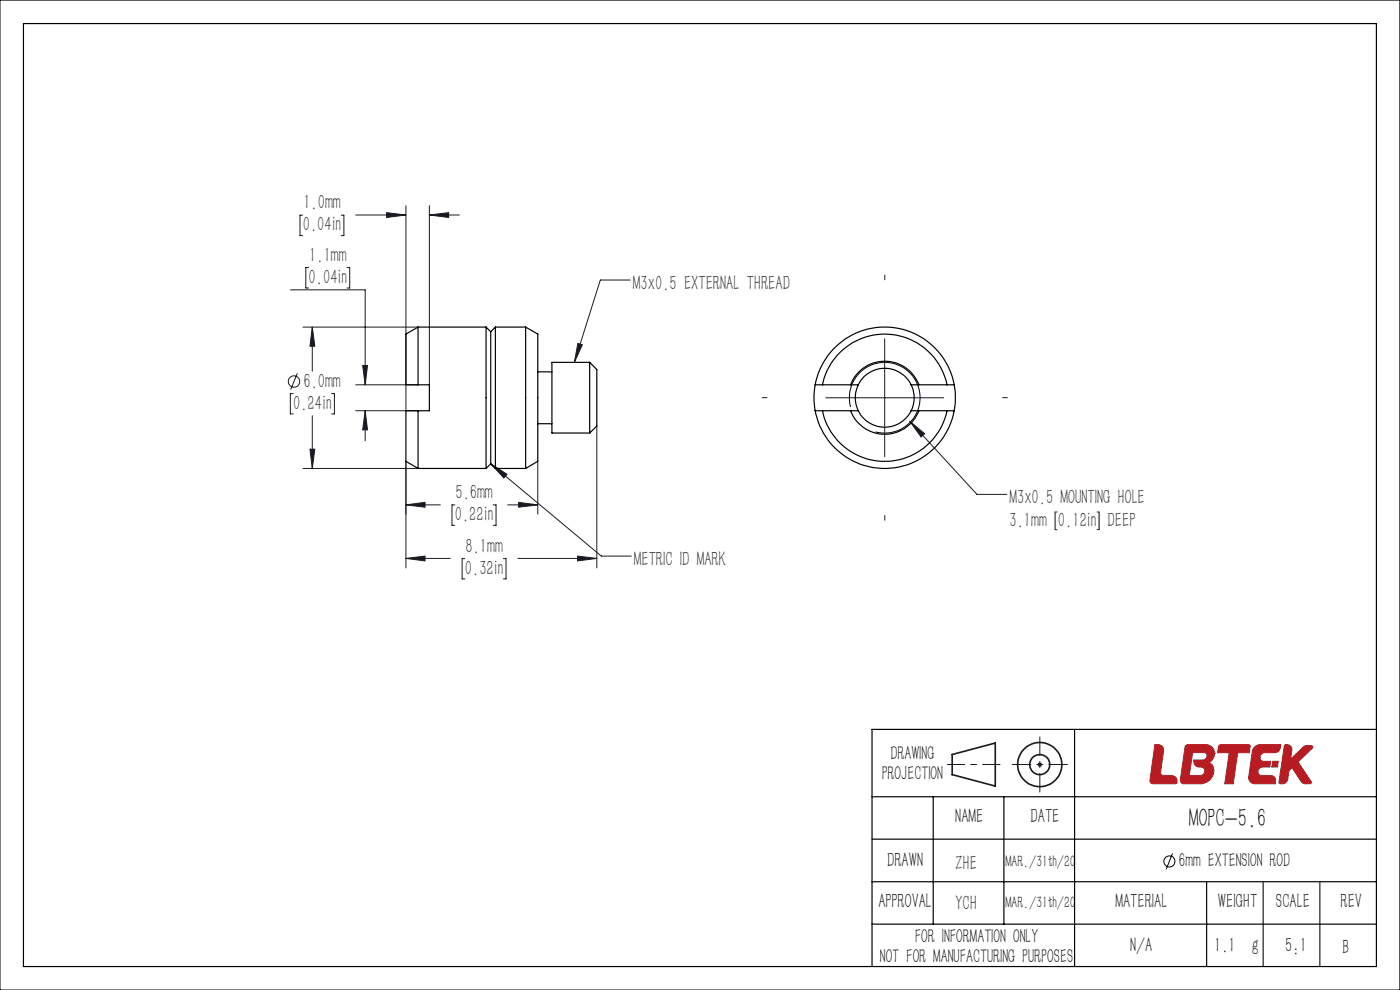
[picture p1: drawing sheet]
<svg xmlns="http://www.w3.org/2000/svg" width="297mm" height="210mm" viewBox="0 0 297 210" stroke-linecap="round" stroke-linejoin="round" font-family="sans-serif">
<path d="M220.1 162.2h1M220.2 161.8l.7 .8M220.6 161.7v1M220.9 161.8l-.7 .8" fill="none" stroke="#191924" stroke-width=".21"/>
<g fill="none" stroke="#191924" stroke-width=".35">
<path d="M202 160l9.1-2.4v9.1l-9.1-2.4z"/>
<circle cx="220.6" cy="162.2" r="4.7"/>
<circle cx="220.6" cy="162.2" r="2.13"/>
</g>
<g fill="none" stroke="#a72b30" stroke-width=".21">
<path d="M245 158h1.1a1.17 1.17 0 0 1 .7 1.3l-.6 4.5a.59 .59 0 0 0 .6 .7h1.8l.8 .3 .3 .6v.6l-.3 .3h-4.7l-.5-.2-.2-.3zM251.5 158.2l.4-.2h3.9a1.99 1.99 0 0 1 1.9 1.6 1.99 1.99 0 0 1-1.1 2.1l-.1 .1 .1 .1a1.91 1.91 0 0 1 .8 2.4 2.88 2.88 0 0 1-2.8 2h-3.5a.73 .73 0 0 1-.7-.9zM257.7 159.8h.1M258.6 158.1l.3-.1h6.1l.3 .2-.3 1.5h-2.4l-1 6.6h-1.8l1-6.6h-2.5zM272.6 158a1.08 1.08 0 0 1 1.5 1.1l-.3 1.9 2.8-2.6 .4-.2h1.3a.28 .28 0 0 1 .2 .2 .28 .28 0 0 1-.1 .3l-3 2.9 2.8 4.2v.3l-.2 .2h-1.2l-.5-.2-2.2-3.2-.7 .6-.2 1.8a1.27 1.27 0 0 1-1.6 1l-.3-.4 1.2-7.7zM255.6 163.6h.1M256 160.4a.65 .65 0 0 0-.6-.8h-2.4l-.7 4.9h2.4a.99 .99 0 0 0 .9-.9M256 160.4a.91 .91 0 0 1-.9 .8h-1.8a1.3 1.3 0 0 0 .5 1.4l1 .1a.8 .8 0 0 1 .8 .9M256 160.4h.1M266.8 163.8h.1M267.3 160.7a1.08 1.08 0 0 1 1-1h2.1a1.23 1.23 0 0 0 1.2-1.1l.1-.6h-4.3a1.68 1.68 0 0 0-1.7 1.4l-.8 5.4a1.31 1.31 0 0 0 1.3 1.5h4.3l.1-.7a1 1 0 0 0-1-1.1h-2a.72 .72 0 0 1-.8-.7M267.3 160.7a.77 .77 0 0 0 .7 .8h1.6l-.2 1.2h-1.5a1.08 1.08 0 0 0-1.1 1.1"/>
<path d="M267.3 160.7h.1M270 161.5h1.2l-.2 1.2h-1.2z"/>
</g>
<path d="M0 0h297v210h-297z" fill="none" stroke="#000" stroke-width=".21"/>
<path d="M5 5h287v200h-287zM228 154.7v50.3M292 154.7h-107v50.3M185 178h107M185 169h107M198 169v27M213 169v27M185 196h107M185 187h107M256 187v18" fill="none" stroke="#000" stroke-width=".25"/>
<path d="M201 162.2h11.1" fill="none" stroke="#191924" stroke-width=".21" stroke-dasharray="30.5 1.3 1.3 1.3" stroke-dashoffset="26.8"/>
<path d="M220.6 156.3v11.7M214.7 162.2h11.7" fill="none" stroke="#191924" stroke-width=".21" stroke-dasharray="30.5 1.3 1.3 1.3" stroke-dashoffset="26.5"/>
<path d="M268 187v18M280 187v18" fill="none" stroke="#191924" stroke-width=".25"/>
<path d="M245 158l1.2 .1 .6 .7-.6 5.4 .4 .3h2.1l.5 .1 .5 .7-.1 .9-5.1 .1-.5-.4zM253 159.6l-.7 4.9 2.7-.1 .6-.5-.1-.8-.5-.4h-.9l-.5-.2-.3-.5v-.8l2.2-.1 .4-.3 .1-.8-.4-.4zM251.5 158.2l.3-.2h4.3l1 .5 .5 .7v1.2l-.4 .8-.7 .6 .5 .3 .3 .3 .2 .9a2.89 2.89 0 0 1-2.9 3h-3.6l-.6-.5zM258.6 158.1l.2-.1h6.2l.2 .1-.2 1.6h-2.4l-1 6.6h-1.8l1-6.6h-2.5zM266 158.6l1.1-.6h4.6l-.2 .9-.5 .6-.5 .2h-2.5l-.5 .3-.2 .6v.5l.5 .4h1.8l-.2 1.2h-1.6l-.6 .2-.4 .6 .1 .7 .5 .3 2.7 .1 .5 .6-.1 1.1h-4.5l-.6-.3-.3-.3-.2-.9 .8-5.5zM270 161.5h1.2l-.2 1.2h-1.2zM272.5 158l-1.1 8.1 .1 .2 .9-.1 .6-.5 .4-2.2 .7-.6 2.2 3.2 .5 .2 1.3-.1 .1-.4-2.8-4.2 3.1-3v-.3l-.2-.1h-1.3l-.4 .1-2.8 2.7 .3-1.9-.1-.5-.5-.6z" fill-rule="evenodd" fill="#b81c22"/>
<g fill="none" stroke="#191924" stroke-width=".21">
<path d="M64.2 45.6h-.6v4.4h.6M65.5 56.8h-.6v4.3h.6M72.4 45.6h.6v4.4h-.6M73.6 56.8h.6v4.3h-.6M75.5 45.6h10.6M82 45.1l4.1 .5-4.1 .5zM86.1 43.6v43.5M91.1 43.6v38M91.1 45.6h6.3M91.1 45.6l4.1-.5v1zM133.7 59.4h-6.3l-5.6 17.5M61.6 61.5h15.9v20.1"/>
<path d="M63.1 79.2l-1.4 3.4M64.3 69.4h24.4M66.3 69.4l.5 4h-1zM66.3 69.4v9.3M76.9 77.5h1.1l-.5 4.1zM122.6 72.8l.9 .3-1.7 3.8zM187.7 71.9v25M62.2 83.5h-.6v4.3h.6M64.3 99.4h24.4M65.8 95.3h1l-.5 4.1zM66.3 88.2v11.2M70.3 83.5h.6v4.3h-.6"/>
<path d="M75.5 81.6h13.2M75.5 87.1h13.2M77.5 87.1l.5 4.1h-1.1zM77.5 87.1v6.4M86.1 97.9v22.6M104.1 98.4l3.5 2.2-.7 .8zM104.1 98.4l23.5 19.6h6.3M114.1 97.9v11.2M126.6 90.4v30.1M175.2 84.4h25M193 89.4l3.1 2.6-.7 .7zM193 89.4l14.3 15.5h6.3"/>
<path d="M86.1 118.5h9.4M86.1 107.1h7.3M86.1 107.1l4.1-.5v1zM86.1 118.5l4.1-.5v1zM96.5 107.1h-.6v4.3h.6M98.6 118.5h-.6v4.3h.6M104.6 107.1h.6v4.3h-.6M106.8 118.5h.6v4.3h-.6M107.7 107.1h6.4M109.9 118.5h16.7M110 106.6l4.1 .5-4.1 .5zM122.5 118l4.1 .5-4.1 .5z"/>
<circle cx="62.4" cy="80.9" r="1.2"/>
</g>
<g fill="none" stroke="#000" stroke-width=".21">
<path d="M180.4 86.3a7.5 7.5 0 0 1 6.6-9.4 7.5 7.5 0 0 1 8.2 8.1 7.5 7.5 0 0 1-9.5 6.6M248.7 181l-1.3 3.4"/>
<circle cx="248.1" cy="182.7" r="1.18"/>
</g>
<path d="M187.7 59.4v-1M162.7 84.4h-1M212.7 84.4h1M187.7 109.4v1" fill="none" stroke="#191924" stroke-width=".21" stroke-dasharray="30.5 1.3 1.3 1.3"/>
<g fill="#191924">
<path d="M193 89.4l3.1 2.6-.7 .7z"/>
<path d="M104.1 98.4l3.5 2.2-.7 .8zM122.6 72.8l.9 .3-1.7 3.8z"/>
<path d="M65.8 95.3h1l-.5 4.1zM66.3 69.4l.5 4h-1zM76.9 77.5h1.1l-.5 4.1zM77.5 87.1l.5 4.1h-1.1z"/>
<path d="M86.1 107.1l4.1-.5v1zM110 106.6l4.1 .5-4.1 .5zM82 45.1l4.1 .5-4.1 .5zM91.1 45.6l4.1-.5v1z"/>
<path d="M86.1 118.5l4.1-.5v1zM122.5 118l4.1 .5-4.1 .5z"/>
</g>
<g fill="none" stroke="#000" stroke-width=".25">
<path d="M88.7 69.4l-2.6 1.5v10.7h5v5.5h-5v10.8l2.6 1.5M88.7 69.4v12.2M88.7 69.4h14.4M103.1 69.4v30M103.1 69.4l1 1M104.1 70.4v28M105.1 69.4v30M105.1 69.4h6.4M105.1 69.4l-1 1M111.5 69.4v30M111.5 69.4l2.6 1.5v27l-2.6 1.5M114.1 78.9h3"/>
<path d="M125.1 76.9l1.5 1.5v12l-1.5 1.5M125.1 76.9v15M125.1 76.9h-8v15h8M88.7 87.1v12.3M88.7 99.4h14.4M104.1 98.4l1 1M104.1 98.4l-1 1M105.1 99.4h6.4M114.1 89.9h3M172.9 81.6a15 15 0 0 1 14.8-12.2 15 15 0 0 1 14.7 12.2M172.9 87.1a15 15 0 0 0 14.8 12.3 15 15 0 0 0 14.7-12.3M172.9 81.6a15.5 15.5 0 0 0 0 5.5"/>
<path d="M172.9 87.1h9.2M172.9 81.6h9.2M174.5 81.6a13.5 13.5 0 0 1 13.2-10.7 13.5 13.5 0 0 1 13.2 10.7M174.5 87.1a13.5 13.5 0 0 0 13.2 10.8 13.5 13.5 0 0 0 13.2-10.8M180.4 81.6a7.8 7.8 0 0 1 7.3-5 7.8 7.8 0 0 1 7.2 5M180.4 87.1a7.8 7.8 0 0 0 7.3 5 7.8 7.8 0 0 0 7.2-5M182.1 81.6a6.2 6.2 0 0 1 5.6-3.5 6.2 6.2 0 0 1 5.6 3.5M182.1 87.1a6.2 6.2 0 0 0 5.6 3.5 6.2 6.2 0 0 0 5.6-3.5M182.1 81.6a6.3 6.3 0 0 0 0 5.5M193.3 81.6a6.3 6.3 0 0 1 0 5.5M193.3 87.1h9.1M193.3 81.6h9.1"/>
<path d="M202.4 81.6a15.5 15.5 0 0 1 0 5.5"/>
</g>
<text font-size="5.6" x="252.2" y="175.4">MOPC-5.6</text>
<g font-size="4.4" fill="#191924">
<text x="64.4" y="44.4">1.0mm</text>
<text x="64.2" y="49.1">0.04in</text>
<text x="65.6" y="55.5">1.1mm</text>
<text x="65.5" y="60.2">0.04in</text>
<text x="134.3" y="61.4">M3x0.5 EXTERNAL THREAD</text>
<text x="64.4" y="82.2">6.0mm</text>
<text x="62.2" y="86.9">0.24in</text>
<text x="96.6" y="105.8">5.6mm</text>
<text x="214.2" y="106.9">M3x0.5 MOUNTING HOLE</text>
<text x="96.5" y="110.5">0.22in</text>
<text x="214.2" y="111.9">3.1mm [0.12in] DEEP</text>
<text x="98.8" y="117.2">8.1mm</text>
<text x="134.5" y="120">METRIC ID MARK</text>
<text x="98.6" y="121.9">0.32in</text>
<text x="202.7" y="184.5">ZHE</text>
<text x="202.7" y="193.1">YCH</text>
</g>
<g font-size="4.4">
<text x="202.7" y="174.7">NAME</text>
<text x="218.6" y="174.7">DATE</text>
<text x="188.2" y="184">DRAWN</text>
<text x="186.3" y="192.7">APPROVAL</text>
<text x="236.6" y="192.7">MATERIAL</text>
<text x="258.4" y="192.7">WEIGHT</text>
<text x="270.7" y="192.7">SCALE</text>
<text x="284.4" y="192.7">REV</text>
<text x="239.8" y="201.9">N/A</text>
<text x="257.6" y="201.9">1.1</text>
<text x="265.6" y="201.9">g</text>
<text x="272.7" y="201.9">5:1</text>
<text x="284.8" y="202.4">B</text>
</g>
<g font-size="4.2">
<text x="188.9" y="161.3">DRAWING</text>
<text x="187" y="165.5">PROJECTION</text>
<text x="250" y="184">6mm EXTENSION ROD</text>
<text x="194.1" y="200">FOR INFORMATION ONLY</text>
<text x="186.6" y="204.2">NOT FOR MANUFACTURING PURPOSES</text>
</g>
<g font-size="3.5">
<text x="213.3" y="184">MAR./31th/20</text>
<text x="213.3" y="192.7">MAR./31th/20</text>
</g>
</svg>
